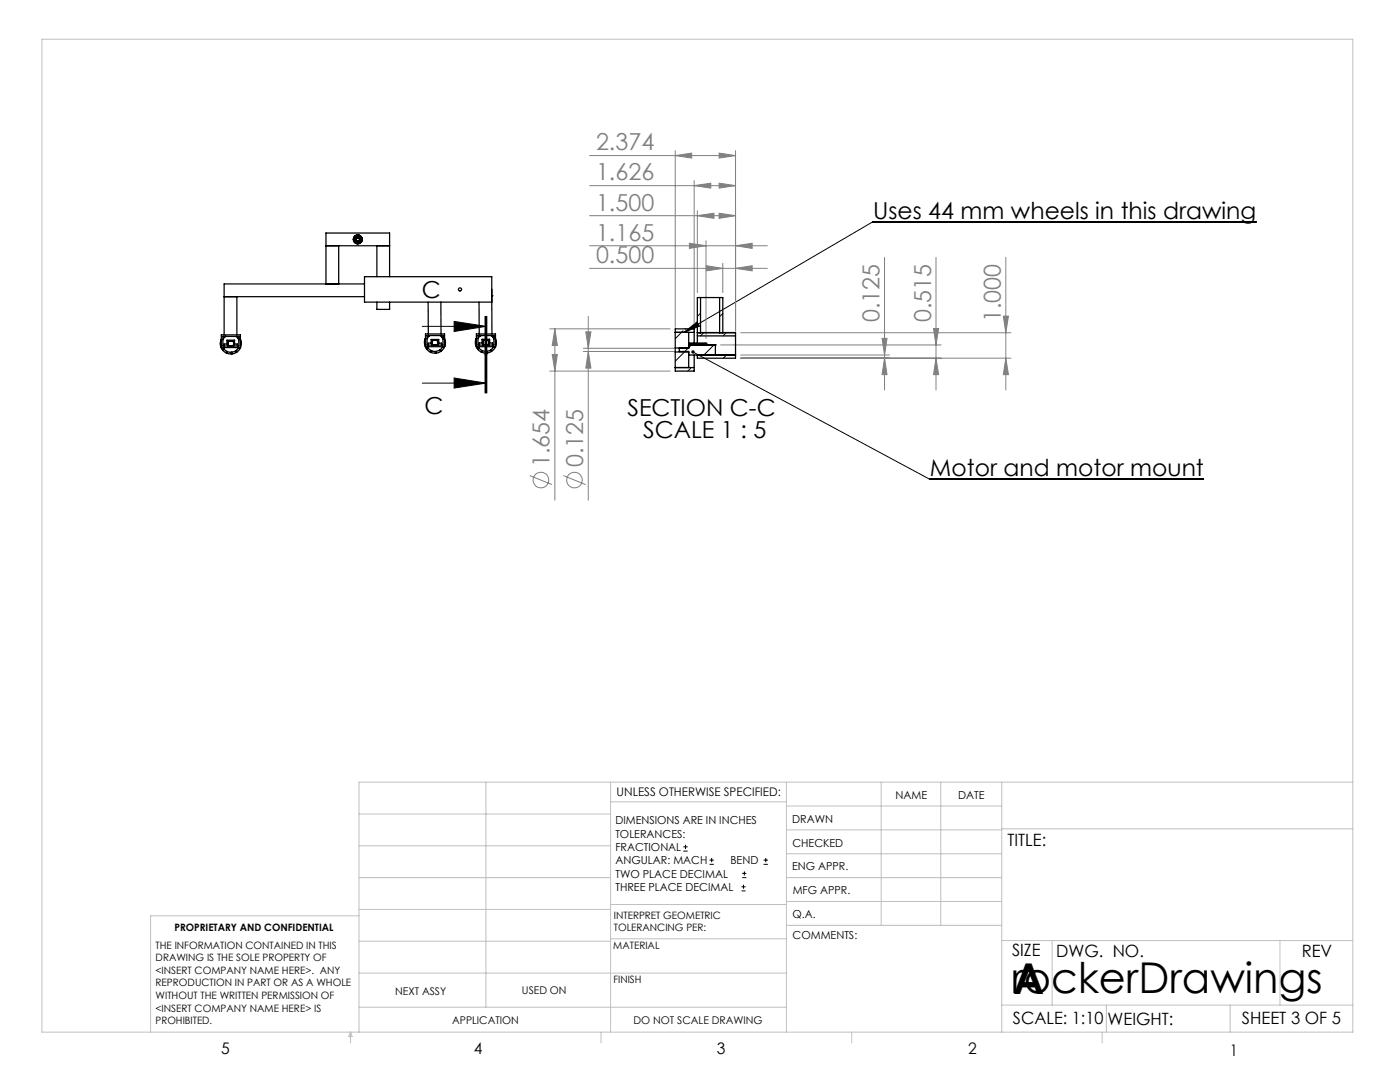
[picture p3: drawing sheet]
<svg xmlns="http://www.w3.org/2000/svg" width="279mm" height="216mm" viewBox="0 0 279 216" stroke-linecap="round" stroke-linejoin="round" font-family="sans-serif">
<g fill="none" stroke="#808080" stroke-width=".2">
<path d="M117.7 37h29.1M117.7 31h29.1M134.8 31l3.2-.4v.9zM134.8 30.1v35.2M138.5 37l3.4-.5v1zM138.5 36.1v28.5M143.5 36.5l3.3 .5-3.3 .5zM143.5 30.6l3.3 .4-3.3 .5zM146.8 30.1v35.9M117.7 43h29.1M117.7 53.6h35.4M117.7 49h35.4"/>
<path d="M137.6 48.5l3.3 .5-3.3 .6zM139.2 43l3.3-.5v1.1zM139.2 42.1v16.3M140.9 48v19.5M141 53l3.3 .6-3.3 .4zM143.5 42.5l3.3 .5-3.3 .6zM144.3 52.5v5.9M146.8 53.6l3.3-.6v1zM146.8 49l3.3-.5v1.1zM176.5 51.4v26.4M186.8 51.4v26.4M200.7 51.4v26.4"/>
<path d="M109.7 74h24M109.7 65.6h24M110.2 70.7h1l-.5 3.3zM110.7 65.6l.5 3.3h-1zM110.7 65.6v34.2M116.4 69.5h18.2M116.4 70.1h18.2M116.9 66.2h1l-.5 3.3zM117.4 70.1l.5 3.3h-1zM117.4 63.1v36.7M143.8 68.8h44M147.8 71.5h54"/>
<path d="M147.8 66.4h54M147.8 70.8h29.7M176 67.5h1l-.5 3.3zM176.5 71.5l.5 3.3h-1zM186.3 65.5h1l-.5 3.3zM186.8 71.5l.5 3.3h-1zM200.2 63.1h1.1l-.6 3.3zM200.7 71.5l.6 3.3h-1.1zM105.7 94.9l4.5 1.8M112.4 94.9l4.5 1.8"/>
<circle cx="107.9" cy="95.8" r="1.55"/>
<circle cx="114.6" cy="95.8" r="1.55"/>
</g>
<g fill="none" stroke="#000" stroke-width=".2">
<path d="M250.7 44.3h-76.5l-37.7 22M84.3 76.4h12.7M84.3 65.1h12.7M90.6 75.4l6.4 1-6.4 1zM90.6 64.1l6.4 1-6.4 1zM96.8 63.1v7.7zM96.8 70.8v7.6M97 63.1v15.3M97.2 63.1v15.3M136.5 66.3l2.6-2.1 .5 .9zM138.3 70.2l47.3 25.4h54.6M136.4 169.8h.8"/>
<path d="M136.4 169h.8M136.8 168.6v.8M141.6 172.5h.9M141.6 171.6h.9M142 171.2v.8M148 177.8h.8M148 177h.8M148.1 175.1h.8M148.1 174.3h.8M148.4 176.5v.8M148.6 173.9v.8M152.4 172.5h.8"/>
<path d="M152.4 171.6h.8M152.8 171.2v.8"/>
</g>
<path d="M97 78.4v-15.3" fill="none" stroke="#000" stroke-width=".2" stroke-dasharray="6.3 1.3 1.3 1.3" stroke-dashoffset=".6"/>
<g fill="none" stroke="#c0c0c0" stroke-width=".2">
<path d="M8.4 7.8h261.6v198.2h-261.6zM97 156.1v44.9M121.8 156.1v49.9M121.8 160h35.2M157 156.1v49.9M175.9 156.1v28.5M187.7 156.1v28.5M199.9 156.1v49.9M270 156.1h-198.4v49.9M71.6 175.1h50.2M71.6 168.8h50.2M71.6 162.4h50.2"/>
<path d="M157 170.4h42.9M157 165.6h42.9M157 160.8h42.9M157 175.1h42.9M157 179.9h42.9M199.9 165.4h70.1M71.6 194.2h85.4M71.6 187.8h50.2M71.6 181.5h50.2M71.6 182.7h-41.5v23.3M121.8 187.3h35.2M121.8 180.5h35.2"/>
<path d="M157 184.6h42.9M199.9 187.7h70.1M210 187.7v12.9M255.4 187.7v12.9M70 206v2.1M70 206l.3 .8h-.7zM71.6 201h85.4M119.9 206v2.1M170 206v2.1M199.9 200.6h70.1M220 206v2.1M220.8 200.6v5.4"/>
<path d="M245.5 200.6v5.4"/>
</g>
<g fill="#000">
<path d="M90.6 75.4l6.4 1-6.4 1zM90.6 64.1l6.4 1-6.4 1z"/>
<path d="M136.5 66.3l2.6-2.1 .5 .9zM138 70l.3 .2-.3-.1a.34 .34 0 0 0 .4 .4 .34 .34 0 0 0 .2-.5 .34 .34 0 0 0-.6 0z"/>
</g>
<g fill="#808080">
<path d="M143.5 42.5l3.3 .5-3.3 .6zM139.2 43l3.3-.5v1.1z"/>
<path d="M146.8 53.6l3.3-.6v1zM141 53l3.3 .6-3.3 .4z"/>
<path d="M143.5 36.5l3.3 .5-3.3 .5zM138.5 37l3.4-.5v1zM143.5 30.6l3.3 .4-3.3 .5zM134.8 31l3.2-.4v.9zM146.8 49l3.3-.5v1.1zM137.6 48.5l3.3 .5-3.3 .6z"/>
<path d="M200.7 71.5l.6 3.3h-1.1zM200.2 63.1h1.1l-.6 3.3zM186.8 71.5l.5 3.3h-1zM186.3 65.5h1l-.5 3.3zM110.2 70.7h1l-.5 3.3zM110.7 65.6l.5 3.3h-1zM176.5 71.5l.5 3.3h-1zM176 67.5h1l-.5 3.3z"/>
<path d="M116.9 66.2h1l-.5 3.3zM117.4 70.1l.5 3.3h-1z"/>
</g>
<g fill="none" stroke="#000" stroke-width=".25">
<path d="M44.7 59.2h28M47.3 59.2v7.6M65.1 49h12.7M67.6 49v7.7M70.8 47.7h.1M70.8 47.8h.1M70.8 47.4l.1 .1M70.9 47.3l.1 .1M70.9 48l-.1 .1M71 48.1l-.1 .1M71.2 47.2h.1M71.2 48.3v.1"/>
<path d="M71.3 47.1v.1M71.3 48.3v.1M71.5 47.2h.1M71.5 47.1v.1M71.5 48.3v.1M71.6 48.3v.1M71.6 47.2h.1M71.8 48.1l.1 .1M71.9 48l.1 .1M71.9 47.3l-.1 .1M72 47.8h.1M72 47.4l-.1 .1"/>
<path d="M72 47.7h.1M72.7 55.2h25.4v5.1h-25.4zM72.7 56.7h-28v10.1M75.2 49v6.2M77.8 55.2v-8.7h-12.7v10.2M98.1 59h.1M98.1 59l.1 7.6M139.8 59.4v7M143.6 59.4v7M44.2 68.8h-.2l.1 .6 .2 .3 .3-.2 .1 .1-.3 .3 .2 .2 .5 .3 .1-.3 .2 .1-.1 .3 .5 .1h.4l-.1-.3h.2l.1 .3 .7-.2 .1-.1-.2-.2 .2-.2 .2 .3 .5-.7-.2-.1M44.2 67.8l-.2 .9 .2-.1M44.2 66.8h3.8v2.6h-3.8z"/>
<path d="M44.5 67.1h3.2v1.9h-3.2zM44.5 69.4a1.77 1.77 0 0 0 3.1 0M44.7 69v-.3h.6v-.8h1.5v.8h.6v.3M44.9 67.1h.1M45 67.1l-.5 .7M45.5 69v-.9h1.2v.9M46 68.1a.49 .49 0 0 0-.5 .4 .49 .49 0 0 0 .5 .5M46.1 68.1a.5 .5 0 0 1 .6 .4 .5 .5 0 0 1-.6 .5M47.1 67.1l.6 .7M47.6 67.1l.1 .1M47.7 69.4h.1M47.7 67.3l-.3 .1 .3 .1"/>
<path d="M48 67.7l.2 .5-.2 .1M48 68.4h.2l-.2 .9M48 69.3h.1M75.2 60.3v1.4h2.6v-1.4M84.9 68.7h-.2l.2 .6 .2 .2 .2-.2 .1 .2-.2 .2v.1l.6 .4 .2-.2h.1l-.1 .3 .7 .2h.2v-.3l.2-.1v.3l.7-.2 .1-.1-.1-.2 .1-.1 .2 .2h.1l.5-.7-.3-.1M84.9 67.6l-.2 .6v.3h.2M84.9 66.6h3.8v2.6h-3.8zM85.2 67h3.2v1.9h-3.2zM85.3 69.2a1.74 1.74 0 0 0 1.5 .9 1.74 1.74 0 0 0 1.6-.9M85.4 60.3l.1 6.3M85.5 68.9v-.4h.5v-.8h1.6v.8h.5v.4M85.7 67h.1"/>
<path d="M85.8 67l-.6 .6M86.2 68.9v-1h1.2v1M86.7 67.9a.49 .49 0 0 0-.5 .5 .49 .49 0 0 0 .5 .5M86.9 67.9a.5 .5 0 0 1 .5 .5 .5 .5 0 0 1-.5 .5M87.8 67l.6 .7M88 60.3v6.3M88.4 67h.1M88.4 67.1l-.2 .2 .1 .1 .1-.1M88.4 69.2h.1M88.7 67.5l.2 .5-.2 .1M88.7 68.3h.2l-.2 .8M95.1 68.7h-.2l.1 .5 .2 .3 .3-.2 .1 .2-.3 .2 .2 .2 .5 .3 .1-.2h.2l-.1 .3 .5 .1h.3v-.3h.2l.1 .3 .8-.3-.2-.2 .2-.2 .1 .3 .6-.7-.3-.1a1.77 1.77 0 0 1-3.1 0"/>
<path d="M95.1 67.6l-.2 .9 .2-.1M95.1 66.6h3.8v2.6h-3.8zM95.4 67h.1M95.4 67h3.2v1.9h-3.2zM95.6 60.3v6.3M95.6 68.9v-.5h.6v-.7h1.5v.7h.6v.5M95.8 67h.1M95.9 67l-.5 .6M96.4 68.9v-1h1.1l.1 1M96.9 67.9a.49 .49 0 0 0-.5 .5 .49 .49 0 0 0 .5 .5M97 67.9a.49 .49 0 0 1 .5 .5 .49 .49 0 0 1-.5 .5M98 67l.6 .7"/>
<path d="M98.5 67h.1M98.6 67.1l-.2 .1 .1 .2 .1-.1M98.9 68.3h.2l-.2 .8M98.9 67.5l.1 .4-.1 .2M134.8 69.4v.8M134.8 73.3h3.7M134.8 66.3h3.7M134.8 70.2v3.8h3.7v-.7M134.8 70.2h2.6M134.8 69.4h2.6M137.4 68.8h5.4M137.4 66.3v3.2h-1.8v.6h1.8v3.2"/>
<path d="M137.4 68.5h3.5M137.4 70.8h9.4M138.5 70.8v2.5M138.5 66.3v2.2M138.5 66.3v-.7h-3.7v3.8M139.2 66.4h7.6M139.2 67h7.6M139.8 66.4h3.8M140.9 68.5h.1M140.9 68.5v.3M142.8 68.8h.1M142.8 68.8v2"/>
<path d="M142.8 70.8h4M144.3 66.4v-7h-5.1v9.1M144.3 66.4h2.5v5.1h-7.6v-.7"/>
<circle cx="71.4" cy="47.8" r=".87"/>
<circle cx="71.4" cy="47.7" r=".84"/>
<circle cx="71.4" cy="47.8" r=".89"/>
<circle cx="71.4" cy="47.8" r=".35"/>
<circle cx="71.4" cy="47.8" r=".64"/>
<circle cx="71.4" cy="47.8" r=".33"/>
<circle cx="71.4" cy="47.7" r=".55"/>
<circle cx="91.8" cy="57.8" r=".31"/>
</g>
<g fill="none" stroke="#000" stroke-width=".2">
<path d="M136.3 66l-1.5 1.6M136.6 70.2l-1.8 1.9M136.7 65.6h.1M137.3 69.5l-.6 .6M138 73.3l-.7 .7M138.3 68.5l-.9 .9M139.8 62.5l-.6 .6M140.4 66.4l-.6 .6M140.5 70.8h.1M142.5 68.8l-2 2M144.3 62.5l-.7 .7M144.9 66.4l-.6 .6"/>
<path d="M145 70.8l-.6 .7"/>
</g>
<g font-size="8.5">
<text x="201.8" y="198.1">rockerDrawings</text>
<text x="202.2" y="198.3">A</text>
</g>
<g font-size="4.7" fill="#808080">
<text x="118.9" y="30">2.374</text>
<text x="118.9" y="36">1.626</text>
<text x="118.9" y="42">1.500</text>
<text x="118.9" y="52.5">0.500</text>
<text x="118.9" y="48">1.165</text>
<text x="175.5" y="64.3" transform="rotate(-90 175.5 64.3)">0.125</text>
<text x="185.8" y="64.3" transform="rotate(-90 185.8 64.3)">0.515</text>
<text x="199.8" y="64.3" transform="rotate(-90 199.8 64.3)">1.000</text>
<text x="109.7" y="93.2" transform="rotate(-90 109.7 93.2)">1.654</text>
<text x="116.4" y="93.2" transform="rotate(-90 116.4 93.2)">0.125</text>
</g>
<g font-size="4.7">
<text x="174.2" y="43.6">Uses 44 mm wheels in this drawing</text>
<text x="84.2" y="59.5">C</text>
<text x="84.7" y="82.6">C</text>
<text x="125.2" y="82.9">SECTION C-C</text>
<text x="128.4" y="87.4">SCALE 1 : 5</text>
<text x="185.6" y="95">Motor and motor mount</text>
</g>
<g font-size="3.4">
<text x="201.1" y="168.8">TITLE:</text>
<text x="202" y="190.8">SIZE</text>
<text x="210.8" y="190.9">DWG. NO.</text>
<text x="259.8" y="191">REV</text>
<text x="202.1" y="204.4">SCALE: 1:10</text>
<text x="221" y="204.5">WEIGHT:</text>
<text x="247.8" y="204.4">SHEET 3 OF 5</text>
</g>
<g font-size="3.2">
<text x="44.2" y="210.4">5</text>
<text x="94.6" y="210.3">4</text>
<text x="143.1" y="210.4">3</text>
<text x="193.2" y="210.3">2</text>
<text x="245.4" y="210.6">1</text>
</g>
<text font-size="2.4" x="123.1" y="158.9">UNLESS OTHERWISE SPECIFIED:</text>
<g font-size="2.2">
<text x="178.7" y="159.4">NAME</text>
<text x="191.2" y="159.4">DATE</text>
<text x="122.8" y="164.5">DIMENSIONS ARE IN INCHES</text>
<text x="122.8" y="167.1">TOLERANCES:</text>
<text x="158.1" y="164.2">DRAWN</text>
<text x="122.8" y="169.8">FRACTIONAL</text>
<text x="122.8" y="172.5">ANGULAR: MACH</text>
<text x="145.8" y="172.5">BEND</text>
<text x="158.1" y="173.7">ENG APPR.</text>
<text x="158.2" y="169.1">CHECKED</text>
<text x="122.8" y="175.1">TWO PLACE DECIMAL</text>
<text x="122.8" y="177.8">THREE PLACE DECIMAL</text>
<text x="158.2" y="178.4">MFG APPR.</text>
<text x="158.2" y="183.2">Q.A.</text>
<text x="158.2" y="187.4">COMMENTS:</text>
</g>
<g font-size="2.1">
<text x="78.8" y="198.5">NEXT ASSY</text>
<text x="104.2" y="198.4">USED ON</text>
<text x="90.2" y="204.3">APPLICATION</text>
<text x="126.4" y="204.3">DO NOT SCALE DRAWING</text>
</g>
<g font-size="2">
<text x="34.8" y="185.7">PROPRIETARY AND CONFIDENTIAL</text>
<text x="122.5" y="183.3">INTERPRET GEOMETRIC</text>
<text x="122.5" y="185.9">TOLERANCING PER:</text>
<text x="31.1" y="189.3">THE INFORMATION CONTAINED IN THIS</text>
<text x="31.1" y="191.8">DRAWING IS THE SOLE PROPERTY OF</text>
<text x="122.4" y="189.4">MATERIAL</text>
<text x="31.1" y="194.3">&lt;INSERT COMPANY NAME HERE&gt;. ANY</text>
<text x="31.1" y="196.8">REPRODUCTION IN PART OR AS A WHOLE</text>
<text x="122.4" y="196.2">FINISH</text>
<text x="31.1" y="199.4">WITHOUT THE WRITTEN PERMISSION OF</text>
<text x="31.1" y="201.9">&lt;INSERT COMPANY NAME HERE&gt; IS</text>
<text x="31.1" y="204.4">PROHIBITED.</text>
</g>
</svg>
